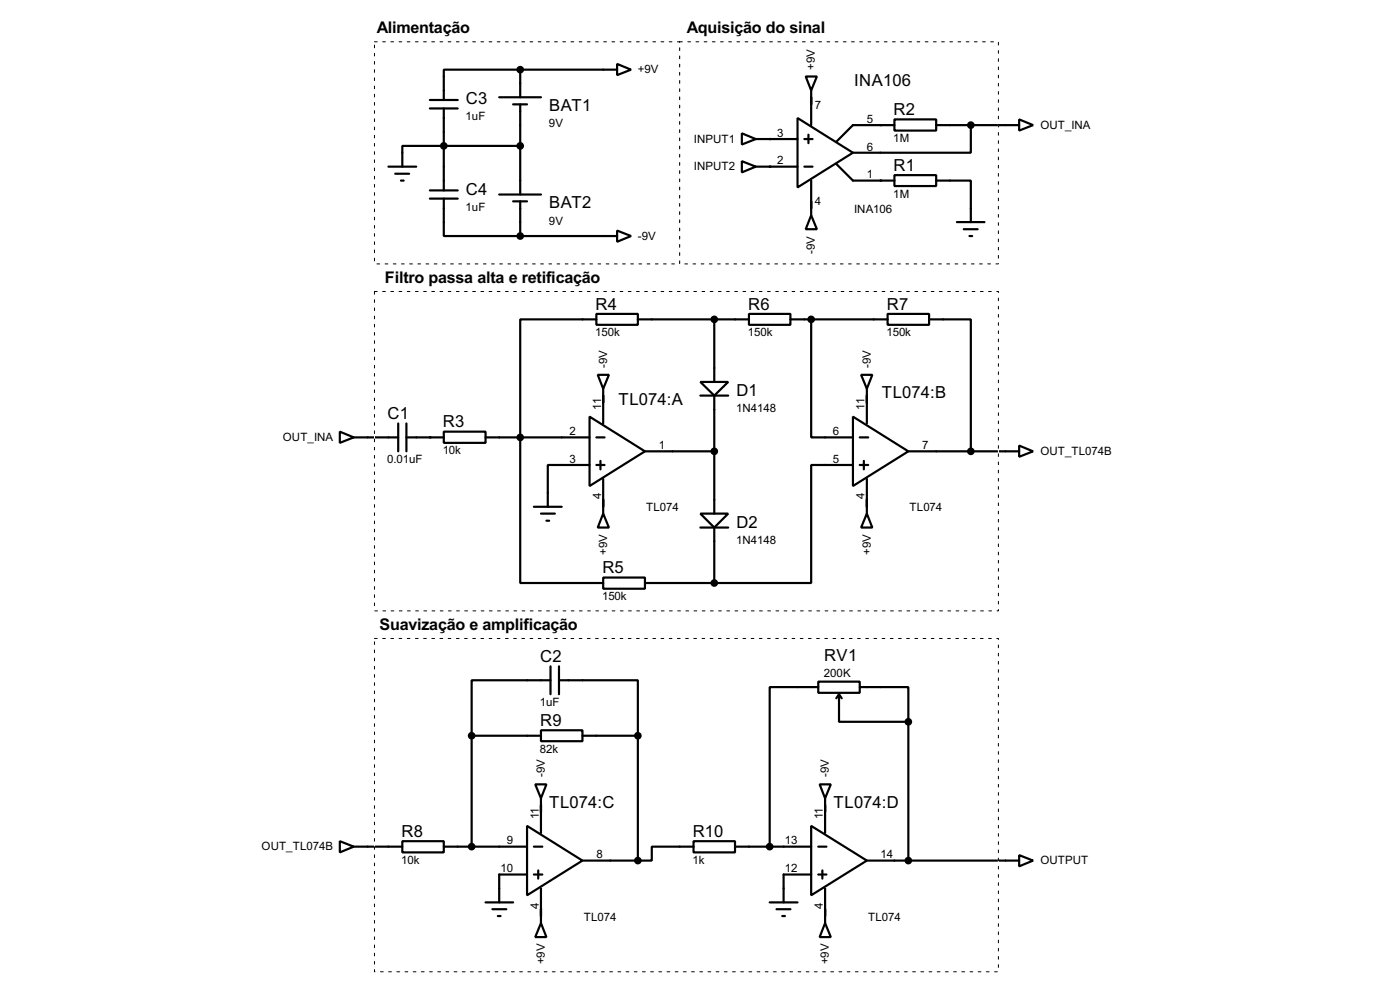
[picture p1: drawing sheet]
<svg xmlns="http://www.w3.org/2000/svg" width="256mm" height="180mm" viewBox="0 0 256 180" stroke-linecap="round" stroke-linejoin="round" font-family="sans-serif">
<g fill="none" stroke="#000" stroke-width=".4">
<path d="M78.8 19.9h5.1M78.8 18.3h5.1M81.3 19.9v15M91.5 17.8h7.6M94 19.1h2.6M95.3 12.8h-14v5.5M95.3 12.8h17.8M95.3 12.8v5M95.3 19.1v16.5M113.1 11.7l2.5 1.1-2.5 1zM147.6 14h2.1l-1.1 2.6zM148.6 16.6v6.3"/>
<path d="M71.2 30.5h5.1M72.4 31.8h2.6M73.5 33.1h.5M78.8 36.4h5.1M78.8 34.9h5.1M81.3 36.4v6.8h14M91.5 35.6h7.6M94 36.9h2.6M95.3 26.7h-21.6v3.8M95.3 36.9v6.3M135.9 29.5l2.6 1-2.6 1.1zM135.9 24.4l2.6 1.1-2.6 1z"/>
<path d="M138.5 30.5h7.6M138.5 25.5h7.6M146.1 21.6l10.2 6.4-10.2 6.3zM147.4 30.5h1.5M147.4 25.5h1.5M148.1 24.7v1.5M148.6 39.4l1.1 2.6h-2.1zM148.6 33.1v6.3M153.2 30l3.1 3.1h7.6M163.9 32.1h7.6v2h-7.6zM163.9 21.9h7.6v2h-7.6zM163.9 22.9h-7.6l-3.1 3.1"/>
<path d="M171.5 33.1h6.4v7.6M171.5 22.9h15.2M177.9 22.9v5.1h-21.6M186.7 21.9l2.6 1-2.6 1zM95.3 43.2h17.8M109.3 57.5h7.6v2h-7.6zM109.3 58.5h-14v48.2h15.2M113.1 42.2l2.5 1-2.5 1.1zM116.9 58.5h20.3M130.9 58.5v11.4M137.2 57.5h7.6v2h-7.6zM144.8 58.5h17.8"/>
<path d="M148.6 58.5v21.6h7.7M162.6 57.5h7.6v2h-7.6zM170.2 58.5h7.7v24.1M175.3 40.7h5.1M176.6 42h2.5M177.6 43.2h.5M62.3 79l2.5 1.1-2.5 1zM73 77.5v5.1M74.5 77.5v5.1M81.3 79h7.7v2.1h-7.7zM108 76.3l10.2 6.3-10.2 6.4zM109.5 68.6h2.1l-1.1 2.6z"/>
<path d="M110.5 71.2v6.3M128.3 69.9h5.1l-2.5 2.5zM128.3 72.4h5.1M130.9 72.4v21.6M156.3 76.3l10.1 6.3-10.1 6.4zM157.8 68.6h2l-1 2.6zM158.8 71.2v6.3M64.8 80.1h8.2M74.5 80.1h6.8M89 80.1h19M97.8 92.8h5.1M99.1 94h2.6"/>
<path d="M100.1 95.3h.5M108 85.1h-7.6v7.7M109.3 80.1h1.5M109.3 85.1h1.5M110 84.4v1.5M110.5 94l1.1 2.6h-2.1zM110.5 87.7v6.3M118.2 82.6h12.7M128.3 94h5.1l-2.5 2.6zM128.3 96.6h5.1M130.9 96.6v10.1M156.3 85.1h-7.7v21.6h-17.7"/>
<path d="M157.5 80.1h1.6M157.5 85.1h1.6M158.3 84.4v1.5M158.8 94l1 2.6h-2zM158.8 87.7v6.3M166.4 82.6h20.3M186.7 81.6l2.6 1-2.6 1zM110.5 105.7h7.7v2.1h-7.7zM118.2 106.7h12.7M86.4 134.7h12.7M86.4 134.7v20.3M99.1 133.7h7.6v2h-7.6z"/>
<path d="M100.9 124.5h-14.5v10.2M100.9 122v5.1M102.4 124.5h14.5v10.2M102.4 122v5.1M106.7 134.7h10.2M116.9 134.7v22.8M149.9 124.8h7.6v2h-7.6zM149.9 125.8h-8.9v29.2M153.7 127.1v5h12.7M153.7 127.1l-.5 .7M153.7 127.1l.5 .7M157.5 125.8h8.9v6.3"/>
<path d="M166.4 132.1v25.4M62.3 154l2.5 1-2.5 1zM64.8 155h8.9M73.7 154h7.6v2h-7.6zM81.3 155h15.3M96.6 151.2l10.1 6.3-10.1 6.4zM97.8 155h1.6M98.1 143.6h2l-1 2.5zM98.6 159.3v1.5M99.1 146.1v6.4M106.7 157.5h10.2M127.1 154h7.6v2h-7.6z"/>
<path d="M127.1 155h-7.7v2.5h-2.5M134.7 155h13.9M148.6 151.2l10.2 6.3-10.2 6.4zM149.9 155h1.5M150.2 143.6h2l-1 2.5zM150.7 159.3v1.5M151.2 146.1v6.4M158.8 157.5h27.9M186.7 156.5l2.6 1-2.6 1.1zM89 165.2h5M90.2 166.4h2.6M91.2 167.7h.5"/>
<path d="M96.6 160.1h-5.1v5.1M97.8 160.1h1.6M99.1 169l1 2.5h-2zM99.1 162.6v6.4M141 165.2h5.1M142.3 166.4h2.5M143.3 167.7h.5M148.6 160.1h-5v5.1M149.9 160.1h1.5M151.2 169l1 2.5h-2zM151.2 162.6v6.4"/>
</g>
<g fill="#000">
<circle cx="141" cy="30.5" r=".2"/>
<circle cx="141" cy="25.5" r=".2"/>
<circle cx="161.3" cy="33.1" r=".2"/>
<circle cx="161.3" cy="22.9" r=".2"/>
<circle cx="78.8" cy="80.1" r=".2"/>
</g>
<g fill="#000" stroke="#000" stroke-width=".4">
<circle cx="95.3" cy="12.8" r=".5"/>
<circle cx="81.3" cy="26.7" r=".5"/>
<circle cx="95.3" cy="26.7" r=".5"/>
<circle cx="177.8" cy="22.9" r=".5"/>
<circle cx="95.3" cy="43.2" r=".5"/>
<circle cx="130.8" cy="58.5" r=".5"/>
<circle cx="148.6" cy="58.5" r=".5"/>
<circle cx="95.3" cy="80.1" r=".5"/>
<circle cx="130.8" cy="82.6" r=".5"/>
<circle cx="177.8" cy="82.6" r=".5"/>
<circle cx="130.8" cy="106.7" r=".5"/>
<circle cx="86.4" cy="134.7" r=".5"/>
<circle cx="116.8" cy="134.7" r=".5"/>
<circle cx="166.4" cy="132.1" r=".5"/>
<circle cx="86.4" cy="155" r=".5"/>
<circle cx="116.8" cy="157.5" r=".5"/>
<circle cx="141" cy="155" r=".5"/>
<circle cx="166.4" cy="157.5" r=".5"/>
</g>
<path d="M68.6 7.7h55.9v40.6h-55.9zM124.5 7.7h58.4v40.6h-58.4zM68.6 53.4h114.3v58.4h-114.3zM68.6 116.9h114.3v61h-114.3z" fill="none" stroke="#fff" stroke-width=".18"/>
<path d="M68.6 7.7h55.9v40.6h-55.9zM124.5 7.7h58.4v40.6h-58.4zM68.6 53.4h114.3v58.4h-114.3zM68.6 116.9h114.3v61h-114.3z" fill="none" stroke="#000" stroke-width=".18" stroke-dasharray=".5 1"/>
<g font-size="3.4">
<text x="156.5" y="15.7">INA106</text>
<text x="85.4" y="19.1">C3</text>
<text x="100.6" y="20.4">BAT1</text>
<text x="163.7" y="21">R2</text>
<text x="85.4" y="35.6">C4</text>
<text x="163.7" y="31.2">R1</text>
<text x="100.6" y="38.1">BAT2</text>
<text x="109.1" y="56.7">R4</text>
<text x="137.1" y="56.7">R6</text>
<text x="162.5" y="56.7">R7</text>
<text x="71" y="76.7">C1</text>
<text x="113.3" y="74.1">TL074:A</text>
<text x="134.9" y="72.5">D1</text>
<text x="161.6" y="72.9">TL074:B</text>
<text x="81.2" y="78.2">R3</text>
<text x="134.9" y="96.6">D2</text>
<text x="110.4" y="104.9">R5</text>
<text x="99" y="121.2">C2</text>
<text x="151" y="121">RV1</text>
<text x="99" y="132.9">R9</text>
<text x="100.6" y="147.8">TL074:C</text>
<text x="152.7" y="147.8">TL074:D</text>
<text x="73.6" y="153.2">R8</text>
<text x="126.9" y="153.2">R10</text>
</g>
<g font-size="3.3">
<text x="69" y="6.1">Alimentação</text>
<text x="125.8" y="6.1">Aquisição do sinal</text>
<text x="70.5" y="51.9">Filtro passa alta e retificação</text>
<text x="69.5" y="115.4">Suavização e amplificação</text>
</g>
<g font-size="2.4">
<text x="116.9" y="13.4">+9V</text>
<text x="149.3" y="12.7" transform="rotate(-90 149.3 12.7)">+9V</text>
<text x="85.3" y="22">1uF</text>
<text x="100.6" y="23.3">9V</text>
<text x="149.3" y="19.9">7</text>
<text x="158.8" y="22.5">5</text>
<text x="190.6" y="23.6">OUT_INA</text>
<text x="127.1" y="26.1">INPUT1</text>
<text x="142.4" y="25">3</text>
<text x="158.8" y="27.5">6</text>
<text x="163.7" y="26">1M</text>
<text x="127.1" y="31.2">INPUT2</text>
<text x="142.4" y="30.1">2</text>
<text x="158.8" y="32.6">1</text>
<text x="85.3" y="38.6">1uF</text>
<text x="100.6" y="41.1">9V</text>
<text x="149.3" y="37.5">4</text>
<text x="156.5" y="39">INA106</text>
<text x="163.7" y="36.2">1M</text>
<text x="116.9" y="43.9">-9V</text>
<text x="149.3" y="46.4" transform="rotate(-90 149.3 46.4)">-9V</text>
<text x="109.1" y="61.6">150k</text>
<text x="137" y="61.6">150k</text>
<text x="162.4" y="61.6">150k</text>
<text x="111.2" y="67.4" transform="rotate(-90 111.2 67.4)">-9V</text>
<text x="159.5" y="67.4" transform="rotate(-90 159.5 67.4)">-9V</text>
<text x="110.1" y="75" transform="rotate(-90 110.1 75)">11</text>
<text x="134.9" y="75.4">1N4148</text>
<text x="158.4" y="75" transform="rotate(-90 158.4 75)">11</text>
<text x="51.8" y="80.8">OUT_INA</text>
<text x="81.1" y="83.2">10k</text>
<text x="104.3" y="79.7">2</text>
<text x="120.7" y="82.2">1</text>
<text x="152.6" y="79.7">6</text>
<text x="169" y="82.2">7</text>
<text x="190.6" y="83.3">OUT_TL074B</text>
<text x="71" y="84.7">0.01uF</text>
<text x="104.3" y="84.7">3</text>
<text x="152.6" y="84.7">5</text>
<text x="110.1" y="91.3" transform="rotate(-90 110.1 91.3)">4</text>
<text x="118.4" y="93.6">TL074</text>
<text x="158.4" y="91.4" transform="rotate(-90 158.4 91.4)">4</text>
<text x="166.6" y="93.6">TL074</text>
<text x="111.2" y="101.6" transform="rotate(-90 111.2 101.6)">+9V</text>
<text x="134.9" y="99.5">1N4148</text>
<text x="159.5" y="101.6" transform="rotate(-90 159.5 101.6)">+9V</text>
<text x="110.3" y="109.9">150k</text>
<text x="151" y="123.9">200K</text>
<text x="98.9" y="129.2">1uF</text>
<text x="98.9" y="137.8">82k</text>
<text x="99.8" y="142.3" transform="rotate(-90 99.8 142.3)">-9V</text>
<text x="151.9" y="142.2" transform="rotate(-90 151.9 142.2)">-9V</text>
<text x="98.7" y="149.9" transform="rotate(-90 98.7 149.9)">11</text>
<text x="150.8" y="149.9" transform="rotate(-90 150.8 149.9)">11</text>
<text x="47.9" y="155.7">OUT_TL074B</text>
<text x="92.9" y="154.6">9</text>
<text x="143.8" y="154.6">13</text>
<text x="73.5" y="158.1">10k</text>
<text x="91.7" y="159.7">10</text>
<text x="109.3" y="157.1">8</text>
<text x="126.9" y="158.1">1k</text>
<text x="143.8" y="159.7">12</text>
<text x="161.3" y="157.1">14</text>
<text x="190.6" y="158.2">OUTPUT</text>
<text x="98.7" y="166.3" transform="rotate(-90 98.7 166.3)">4</text>
<text x="150.8" y="166.3" transform="rotate(-90 150.8 166.3)">4</text>
<text x="106.9" y="168.5">TL074</text>
<text x="159" y="168.5">TL074</text>
<text x="99.8" y="176.5" transform="rotate(-90 99.8 176.5)">+9V</text>
<text x="151.9" y="176.5" transform="rotate(-90 151.9 176.5)">+9V</text>
</g>
</svg>
